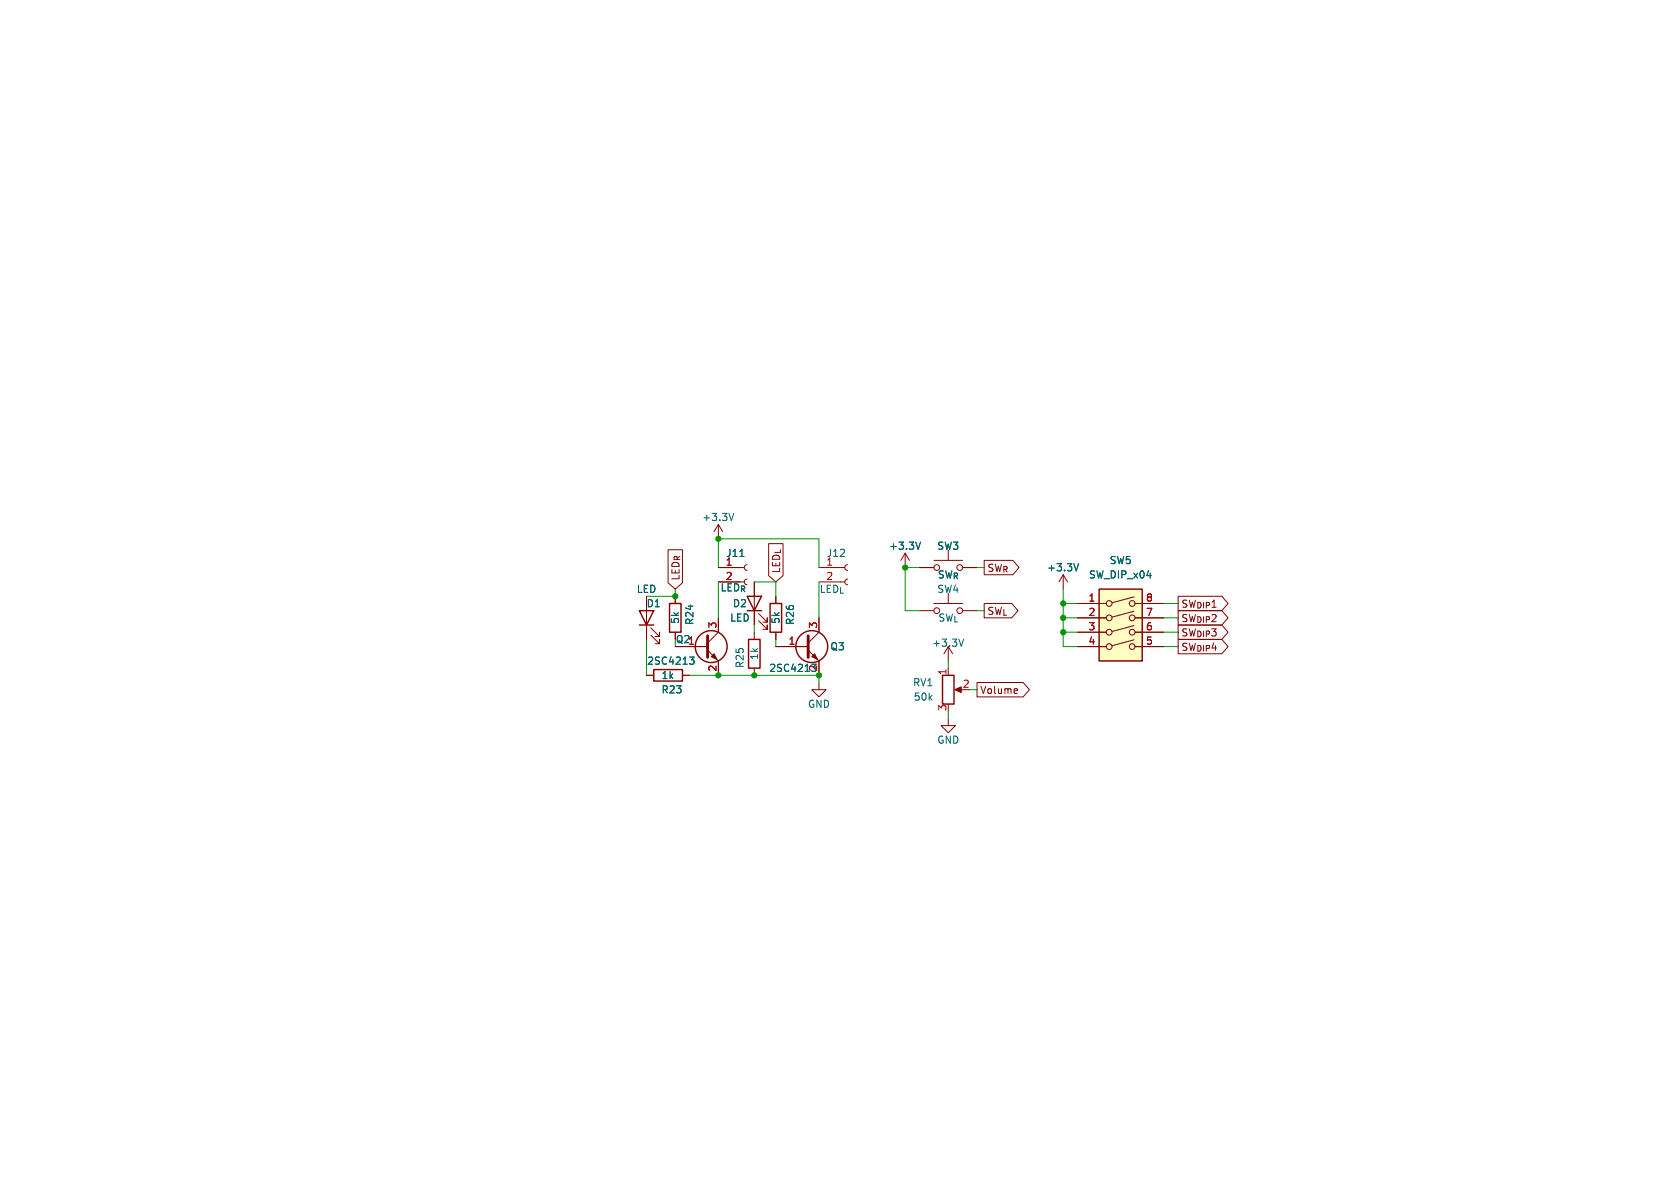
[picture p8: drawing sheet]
<svg xmlns="http://www.w3.org/2000/svg" width="297mm" height="210mm" viewBox="0 0 297 210" stroke-linecap="round" stroke-linejoin="round" font-family="sans-serif">
<g fill="none" stroke="#840000" stroke-width=".18">
<path d="M127 92.7l-.8 1.3M127 92.7l.8 1.3M127 92.7v2.6M132.1 99.8l-.4 .2-.1 .3 .1 .4 .4 .1M160 97.8l-.7 1.3M160 97.8l.8 1.3M160 97.8v2.5M114.3 105.4v7.6M115.1 112.3l1.5 1.5v-.8v.8h-.8M115.1 111l1.5 1.5v-.7v.7h-.8M127 100.3h4.6M127 102.9h3.8"/>
<path d="M132.1 102.4l-.4 .1-.1 .4 .1 .3 .4 .2M133.3 105.4v5.1M133.3 111.8v1.2M133.3 118.1v1.3M134.1 109.7l1.5 1.6v-.8v.8h-.7M134.1 108.5l1.5 1.5v-.8v.8h-.7M137.2 105.4v1.3M137.2 111.8v1.2M167.6 114.3v2.5M167.6 118.1v1.3M167.6 114.3l-.7 1.3M167.6 114.3l.8 1.3"/>
<path d="M188 101.6l-.8 1.3M188 101.6l.7 1.3M188 101.6v2.5M167.6 127v1.3h1.3l-1.3 1.2-1.2-1.2h1.2M169.2 121.9h1"/>
</g>
<path d="M129.7 90.7l-.4 1.3M130.8 98.4h.7M162.7 95.8l-.4 1.3M190.7 99.6l-.4 1.3M170.4 113l-.5 1.2" fill="none" stroke="#006464" stroke-width=".18"/>
<path d="M113 108h2.6l-1.3 2.5zM113 110.5h2.6M132.1 105.4h2.5l-1.3 2.6zM132.1 108h2.5M132.3 113h2.1v5.1h-2.1zM136.1 106.7h2.1v5.1h-2.1zM166.6 119.4h2.1v5.1h-2.1z" fill="none" stroke="#840000" stroke-width=".25"/>
<path d="M168.8 121.9l1.1-.5v1z" fill="#840000" stroke="#840000" stroke-width=".18"/>
<path d="M194.3 104.1h7.6v12.7h-7.6z" fill="#ffffc2"/>
<g fill="none" stroke="#840000" stroke-width=".18">
<path d="M118.1 97.2h2.6v5.8l-1.3 1.1-1.3-1.1zM135.9 96.1h2.5v5.7l-1.2 1.1-1.3-1.1zM149.9 99.8l-.4 .2-.1 .3 .1 .4 .4 .1M165.1 99.1h5.1M167.6 97.3v1.8M174 99.1h5.1l1.1 1.2-1.1 1.3h-5.1zM114.3 119.4h1.3M114.3 105.4v2.6M114.3 110.5v2.5M119.4 114.3h5.7M119.4 105.4v1.3M119.4 111.8v1.2"/>
<path d="M120.6 119.4h1.3M125.1 114.9l1.9 1.9v2.6M127 109.2v2.6l-1.9 1.9M127 100.3h3.8M127 102.9h3.8M133.3 108v2.5M137.2 114.3h5.7M137.2 105.4v1.3M137.2 111.8v1.2M142.9 114.9l1.9 1.9v2.6M144.8 109.2v2.6l-1.9 1.9M144.8 100.3h4.6"/>
<path d="M144.8 102.9h4.6M149.9 102.4l-.4 .1-.1 .4 .1 .3 .4 .2M162.6 100.3h2.5M162.6 108h2.5M165.1 106.7h5.1M167.6 104.9v1.8M170.2 100.3h2.5M170.2 108h2.5M174 106.7h4.9l1.1 1.3-1.1 1.2h-4.9zM190.5 106.7h5.1M190.5 109.2h5.1M190.5 111.8h5.1"/>
<path d="M190.5 114.3h5.1M200.5 105.5l-3.9 1.1M200.5 108.1l-3.9 1M200.5 110.6l-3.9 1M200.5 113.1l-3.9 1M200.7 106.7h5M200.7 109.2h5M200.7 111.8h5M200.7 114.3h5M208.3 113h7.7l1.1 1.3-1.1 1.3h-7.7zM208.3 105.4h7.7l1.1 1.3-1.1 1.3h-7.7zM208.3 110.5h7.7l1.1 1.3-1.1 1.2h-7.7z"/>
<path d="M208.3 107.9h7.7l1.1 1.3-1.1 1.3h-7.7zM144.8 120.7v1.2h1.2l-1.2 1.3-1.3-1.3h1.3M172.7 120.6h8.2l1.1 1.3-1.1 1.3h-8.2zM179.7 121.7l.2 .3-.6 .2M179.8 122.5l-.1 .1"/>
<circle cx="165.6" cy="108" r=".51"/>
<circle cx="165.6" cy="100.3" r=".51"/>
<circle cx="169.7" cy="108" r=".51"/>
<circle cx="169.7" cy="100.3" r=".51"/>
<circle cx="196.1" cy="106.7" r=".51"/>
<circle cx="196.1" cy="114.3" r=".51"/>
<circle cx="196.1" cy="109.2" r=".51"/>
<circle cx="196.1" cy="111.8" r=".51"/>
<circle cx="200.2" cy="109.2" r=".51"/>
<circle cx="200.2" cy="106.7" r=".51"/>
<circle cx="200.2" cy="114.3" r=".51"/>
<circle cx="200.2" cy="111.8" r=".51"/>
</g>
<g fill="none" stroke="#840000" stroke-width=".25">
<path d="M115.6 118.4h5v2h-5zM118.4 106.7h2v5.1h-2zM194.3 104.1h7.6v12.7h-7.6z"/>
<circle cx="125.7" cy="114.3" r="2.82"/>
<circle cx="143.5" cy="114.3" r="2.82"/>
</g>
<path d="M125.1 112.4v3.8M142.9 112.4v3.8" fill="none" stroke="#840000" stroke-width=".51"/>
<g fill="#840000" stroke="#840000" stroke-width=".18">
<path d="M126.2 115.6l.5 1-1-.5z"/>
<path d="M144 115.6l.5 1-1-.5z"/>
</g>
<path d="M130.8 98.4h.7M162.7 95.8l-.4 1.3M190.7 99.6l-.4 1.3M121.9 116.1h.8l-.4 .5 .3 .2 .1 .4-.2 .2h-.4" fill="none" stroke="#006464" stroke-width=".18"/>
<g fill="none" stroke="#009600" stroke-width=".18">
<path d="M114.3 113v6.4M119.4 104.1v1.3h-5.1M121.9 119.4h22.9v1.3M127 100.3v-5h17.8v5M127 102.9v6.3M133.3 102.9h3.9v2.5M133.3 110.5v1.3M137.2 113v1.3M144.8 102.9v6.3M162.6 100.3h-2.6v7.7h2.6M167.6 116.8v1.3M172.7 100.3h1.3"/>
<path d="M172.7 108h1.3M188 104.1v10.2h2.5M188 111.8h2.5M188 109.2h2.5M188 106.7h2.5M205.7 114.3h2.6M205.7 111.8h2.6M205.7 109.2h2.6M205.7 106.7h2.6M167.6 125.7v1.3M171.4 121.9h1.3"/>
</g>
<g fill="#009600" stroke="#009600" stroke-width=".18">
<circle cx="188" cy="111.8" r=".46"/>
<circle cx="188" cy="109.2" r=".46"/>
<circle cx="188" cy="106.7" r=".46"/>
<circle cx="160" cy="100.3" r=".46"/>
<circle cx="127" cy="95.3" r=".46"/>
<circle cx="127" cy="119.4" r=".46"/>
<circle cx="133.3" cy="119.4" r=".46"/>
<circle cx="119.4" cy="105.4" r=".46"/>
<circle cx="144.8" cy="119.4" r=".46"/>
</g>
<g font-size="1.8" fill="#006464">
<text x="124.1" y="92.3">+3.3V</text>
<text x="128.3" y="98.7">J11</text>
<text x="146" y="100.1">1</text>
<text x="146.1" y="98.7">J12</text>
<text x="157.1" y="97.4">+3.3V</text>
<text x="165.6" y="97.4">SW3</text>
<text x="185" y="101.2">+3.3V</text>
<text x="196.1" y="99.9">SW5</text>
<text x="112.5" y="105">LED</text>
<text x="114.2" y="107.5">D1</text>
<text x="127.3" y="104.7">LED_{R}</text>
<text x="129.5" y="107.5">D2</text>
<text x="144.8" y="105">LED_{L}</text>
<text x="165.6" y="105">SW4</text>
<text x="165.7" y="102.5">SW_{R}</text>
<text x="192.4" y="102.5">SW_DIP_x04</text>
<text x="120.2" y="110.4" transform="rotate(-90 120.2 110.4)">5k</text>
<text x="122.8" y="110.6" transform="rotate(-90 122.8 110.6)">R24</text>
<text x="129" y="110.1">LED</text>
<text x="138" y="110.4" transform="rotate(-90 138 110.4)">5k</text>
<text x="140.6" y="110.6" transform="rotate(-90 140.6 110.6)">R26</text>
<text x="165.8" y="110.1">SW_{L}</text>
<text x="114.3" y="117.7">2SC4213</text>
<text x="131.7" y="118.2" transform="rotate(-90 131.7 118.2)">R25</text>
<text x="134.2" y="116.8" transform="rotate(-90 134.2 116.8)">1k</text>
<text x="135.9" y="119">2SC4213</text>
<text x="146.7" y="115.2">Q3</text>
<text x="164.7" y="114.5">+3.3V</text>
<text x="116.8" y="122.8">R23</text>
<text x="116.8" y="120.2">1k</text>
<text x="142.7" y="125.3">GND</text>
<text x="161.3" y="121.5">RV1</text>
<text x="161.4" y="124.1">50k</text>
<text x="165.6" y="131.7">GND</text>
</g>
<g font-size="1.8" fill="#a90000">
<text x="128.2" y="100.1">1</text>
<text x="128.2" y="102.6">2</text>
<text x="146" y="102.6">2</text>
<text x="192.3" y="106.4">1</text>
<text x="202.5" y="106.4">8</text>
<text x="119.4" y="113.9">Q21</text>
<text x="126.7" y="111.2" transform="rotate(-90 126.7 111.2)">3</text>
<text x="144.5" y="111.2" transform="rotate(-90 144.5 111.2)">3</text>
<text x="192.3" y="109">2</text>
<text x="192.3" y="111.5">3</text>
<text x="202.5" y="109">7</text>
<text x="202.5" y="111.5">6</text>
<text x="126.7" y="118.8" transform="rotate(-90 126.7 118.8)">2</text>
<text x="139.3" y="114">1</text>
<text x="144.5" y="118.8" transform="rotate(-90 144.5 118.8)">2</text>
<text x="167.4" y="119.5" transform="rotate(-90 167.4 119.5)">1</text>
<text x="192.3" y="114">4</text>
<text x="202.5" y="114">5</text>
<text x="167.4" y="125.8" transform="rotate(-90 167.4 125.8)">3</text>
<text x="170.1" y="121.7">2</text>
</g>
<g font-size="1.8" fill="#840000">
<text x="138.1" y="101.4" transform="rotate(-90 138.1 101.4)">LED_{L}</text>
<text x="174.5" y="101.3">SW_{R}</text>
<text x="120.3" y="102.7" transform="rotate(-90 120.3 102.7)">LED_{R}</text>
<text x="208.8" y="107.6">SW_{DIP}1</text>
<text x="174.5" y="108.9">SW_{L}</text>
<text x="208.8" y="112.7">SW_{DIP}3</text>
<text x="208.8" y="110.2">SW_{DIP}2</text>
<text x="208.8" y="115.3">SW_{DIP}4</text>
<text x="173.2" y="122.9">Volume</text>
</g>
</svg>
